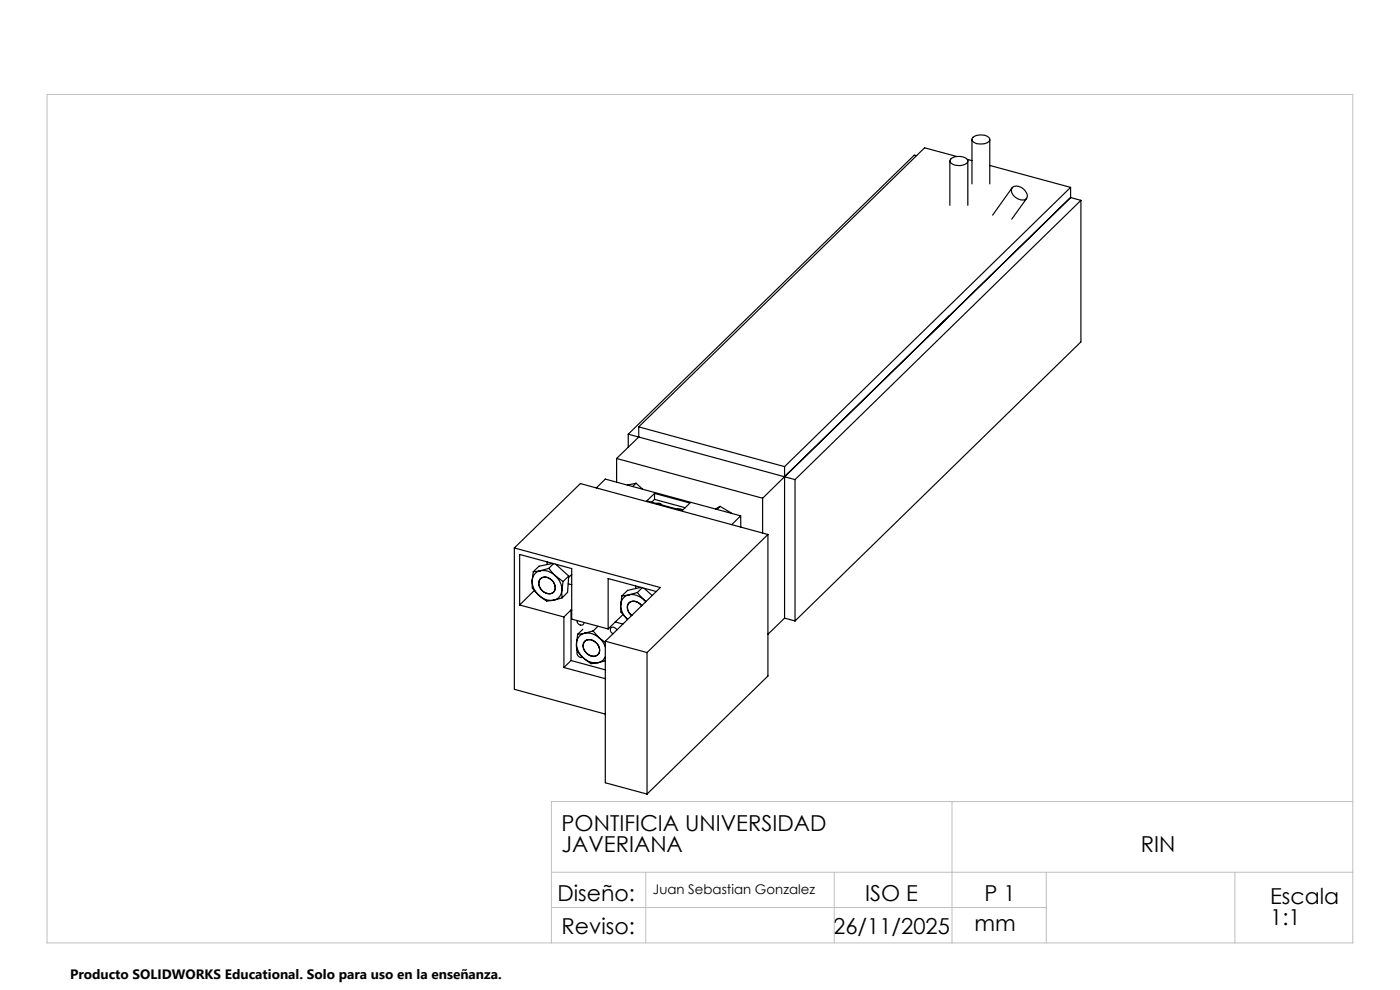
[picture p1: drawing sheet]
<svg xmlns="http://www.w3.org/2000/svg" width="297mm" height="210mm" viewBox="0 0 297 210" stroke-linecap="round" stroke-linejoin="round" font-family="sans-serif">
<g fill="none" stroke="#000" stroke-width=".25">
<path d="M194.5 33l-.5-.1-60.7 59.2M201.5 34.1v9.5M201.8 33.7a2.72 2.72 0 0 1 3.5 .3 1.67 1.67 0 0 1-2.2 1.1 1.42 1.42 0 0 1-1.6-1.1zM203 33.2l-6.9-1.8-60.6 59.1M205.2 33.8l1 .3M205.3 34.1v9.5M206.2 29.6v9.4M206.4 29.1a2.7 2.7 0 0 1 3.6 .3 1.06 1.06 0 0 1-1.1 1.1 2.35 2.35 0 0 1-2.7-.8zM210 29.6v9.4M210 35.1l17.1 4.6M214.7 39.9l-4.1 5.7M214.8 39.7a2.21 2.21 0 0 1 3.1 2.1 1.61 1.61 0 0 1-2.5 0 1.57 1.57 0 0 1-.6-2.1z"/>
<path d="M227.1 39.7l-60.7 59.3M227.1 39.7v2.2M217.8 42.1l-3.2 4.4M227.1 41.9l2.2 .6M227.1 41.9l-65.3 63.8M229.3 42.5l-60.6 59.2M229.3 42.5v30l-60.6 59.2M130.8 97.3l31 8.4M130.8 97.3v5M133.3 92.1v2.8M133.3 92.1l2.2 .6M135.5 92.7l33.2 9"/>
<path d="M135.5 90.5l30.9 8.5M135.5 90.5v2.2M135.5 92.7l-4.7 4.6M166.4 99v32.1M109.1 116.2l31 8.4-11.7 11.4M109.1 116.2v30l19.3 5.3M116.1 119.2v.6M117.2 119.5l-2.9 .6-1.2 1.2M117.4 119.5l-1 1.1M117.9 119.7l2.7 2.5M126.5 103.5l1.9-1.9 28.7 7.8M134.9 102.5l1.4 1.3"/>
<path d="M134.9 102.5l-.7 .7M134.9 102.5l-1.8 .4M137.2 106.2l1.7-1.5 7.5 2-1.7 1.6zM138.9 105.9l6.4 1.8M138.9 105.9l-.6 .6M138.9 104.7v1.2M139.2 106.8h.8l.4 .3M143.7 108h.7l.4 .3M152.8 107.4l2.5 1.5M152.8 107.4l-.7 .6M152.8 107.4l-1 .6M157.1 109.4l.1 2.4"/>
<path d="M157.1 109.4l-1.9 1.9M161.8 105.7v7.4M162.9 113.4l-25.6 25M162.9 113.4l-39.8-10.8-14 13.6M162.9 113.4v30l-25.6 25M168.7 101.7v30M110.2 128.3v-10.7l11.1 3v10.7l7.7 2.1M110.2 128.3l9.4 2.6M112.9 123.1a4 4 0 0 0 1.4 3.2M112.9 123.1v1.6l1.4 1.6M113.1 121.3l-.2 1.8M113.4 125.2l-3.2 3.1"/>
<path d="M114.3 126.3a3.6 3.6 0 0 0 3.1 1M114.3 126.3l1.7 1.2 1.4-.2M114.5 122.9a2.05 2.05 0 0 1 2.3-.2 2.05 2.05 0 0 1 1 2.1 1.38 1.38 0 0 1-2.3 .9 2.1 2.1 0 0 1-1-2.8zM114.6 121.1a3.6 3.6 0 0 1 3.2 1M114.6 121.1a2.17 2.17 0 0 0-1.7 2M114.6 121.1l-1.5 .2M114.7 122.8a1.99 1.99 0 0 1 3 1.2 1.32 1.32 0 0 1-.3 1.6 1.32 1.32 0 0 1-1.6 .2 2.07 2.07 0 0 1-1.1-3zM116.4 120.6l1.4 1.5M116.4 120.6l-1.8 .5M117.8 122.1l1.7 1.3M117.8 122.1a4.2 4.2 0 0 1 1.4 3.1M119.2 125.2a2.16 2.16 0 0 1-1.8 2.1"/>
<path d="M119.2 125.2v1.6M119.2 126.8l-1.8 .5M119.5 123.4l-.3 1.8M119.6 130.9v10.7M120.5 123.9l.8 .1M120.6 122.2l-1.1 1.2M120.6 122.2l-.2 3.5-1.2 1.1M121.1 129.4h.2M121.1 129.4v10.7M121.1 129.4l-1.5 1.5M121.2 121.9l.1 .1M121.3 121.9l-.7 .6"/>
<path d="M122.3 136.4a4 4 0 0 0 1.4 3.1M122.3 136.4v1.6l1.4 1.5M122.4 131.6a.86 .86 0 0 0 .5 .9 .86 .86 0 0 0 .9-.2l.1-.3M122.6 134.5l-.3 1.9M122.6 138.1a.89 .89 0 0 0 0 1 .89 .89 0 0 0 1 .3M123.6 133.5l-1 1M123.7 139.5a3.8 3.8 0 0 0 3.2 1.1M123.7 139.5l1.7 1.3 1.5-.2M123.9 136.2a2.01 2.01 0 0 1 3.3 1.3 1.39 1.39 0 0 1-.6 1.6 1.39 1.39 0 0 1-1.7-.1 2.07 2.07 0 0 1-1-2.8zM124 134.3a3.6 3.6 0 0 1 3.2 1.1M124 134.3a2.17 2.17 0 0 0-1.7 2.1M124 134.3l-1.4 .2"/>
<path d="M124.1 136a2 2 0 0 1 3 1.3 1.34 1.34 0 0 1-.3 1.6 1.34 1.34 0 0 1-1.6 .2 2.06 2.06 0 0 1-1.1-3.1zM125.8 133.8l1.4 1.6M125.8 133.8l-1.8 .5M126.9 132.8l-1.1 1M127.2 135.4l1.2 .9M127.2 135.4l.6 .7 .6 1.1M128.4 139.3l-.6 .8-.9 .5M128.4 136v30l8.9 2.4M128.4 136l8.9 2.4M130.5 131.9l-1.5 1.5M130.5 131.9l1.7 .5M130.9 133.6l-.2-.2a.7 .7 0 0 0-1.1-.2 .7 .7 0 0 0 .3 1.2h.1"/>
<path d="M131.7 128.3a4 4 0 0 0 1.4 3.1l-1.4-1.6zM131.9 126.4l-.2 1.9M132.2 130.3l-1.7 1.6M133.4 126.2a3.7 3.7 0 0 1 3.2 1M133.4 126.2a2.17 2.17 0 0 0-1.7 2.1M133.4 126.2l-1.5 .2M134.9 124.3v.5M135.2 125.7l1.4 1.5M135.2 125.7l-1.8 .5M136 124.6l-2.9 .6-1.2 1.2M136.1 128.5a1.88 1.88 0 0 0-2.8-.5 2.02 2.02 0 0 0 .7 2.6 1.74 1.74 0 0 1-.2-3 2.07 2.07 0 0 1 2.3 .9M136.2 124.7l-1 1"/>
<path d="M136.6 127.2l.5 .4M136.6 127.2l.4 .5M136.7 124.8l1.7 1.5M137.3 138.4v30M139.2 125.5l-10.2-2.8v10.7M166.4 131.1l2.3 .6M166.4 131.1l-3.5 3.4M119.6 141.6l8.8 2.4M121.1 140.1l7.3 2M121.1 140.1l-1.5 1.5M128.4 140.2l-1.5 .4"/>
</g>
<path d="M10 20h277v180h-277zM202 170v30M287 170h-170v30M117 185h170M117 192.5h105M137 185v15M177 185v15M222 185v15M262 185v15" fill="none" stroke="#c0c0c0" stroke-width=".21"/>
<g font-size="4.7">
<text x="119.1" y="176.3">PONTIFICIA UNIVERSIDAD</text>
<text x="119.1" y="180.8">JAVERIANA</text>
<text x="242" y="180.8">RIN</text>
<text x="118.3" y="191.1">Diseño:</text>
<text x="183.5" y="191.1">ISO E</text>
<text x="208.9" y="191.1">P 1</text>
<text x="269.5" y="191.8">Escala</text>
<text x="206.8" y="197.4">mm</text>
<text x="269.5" y="196.3">1:1</text>
<text x="119.1" y="198.2">Reviso:</text>
<text x="176.8" y="198.2">26/11/2025</text>
</g>
<text font-size="2.9" x="14.9" y="207.6">Producto SOLIDWORKS Educational. Solo para uso en la enseñanza.</text>
<text font-size="2.8" x="138.5" y="189.7">Juan Sebastian Gonzalez</text>
</svg>
